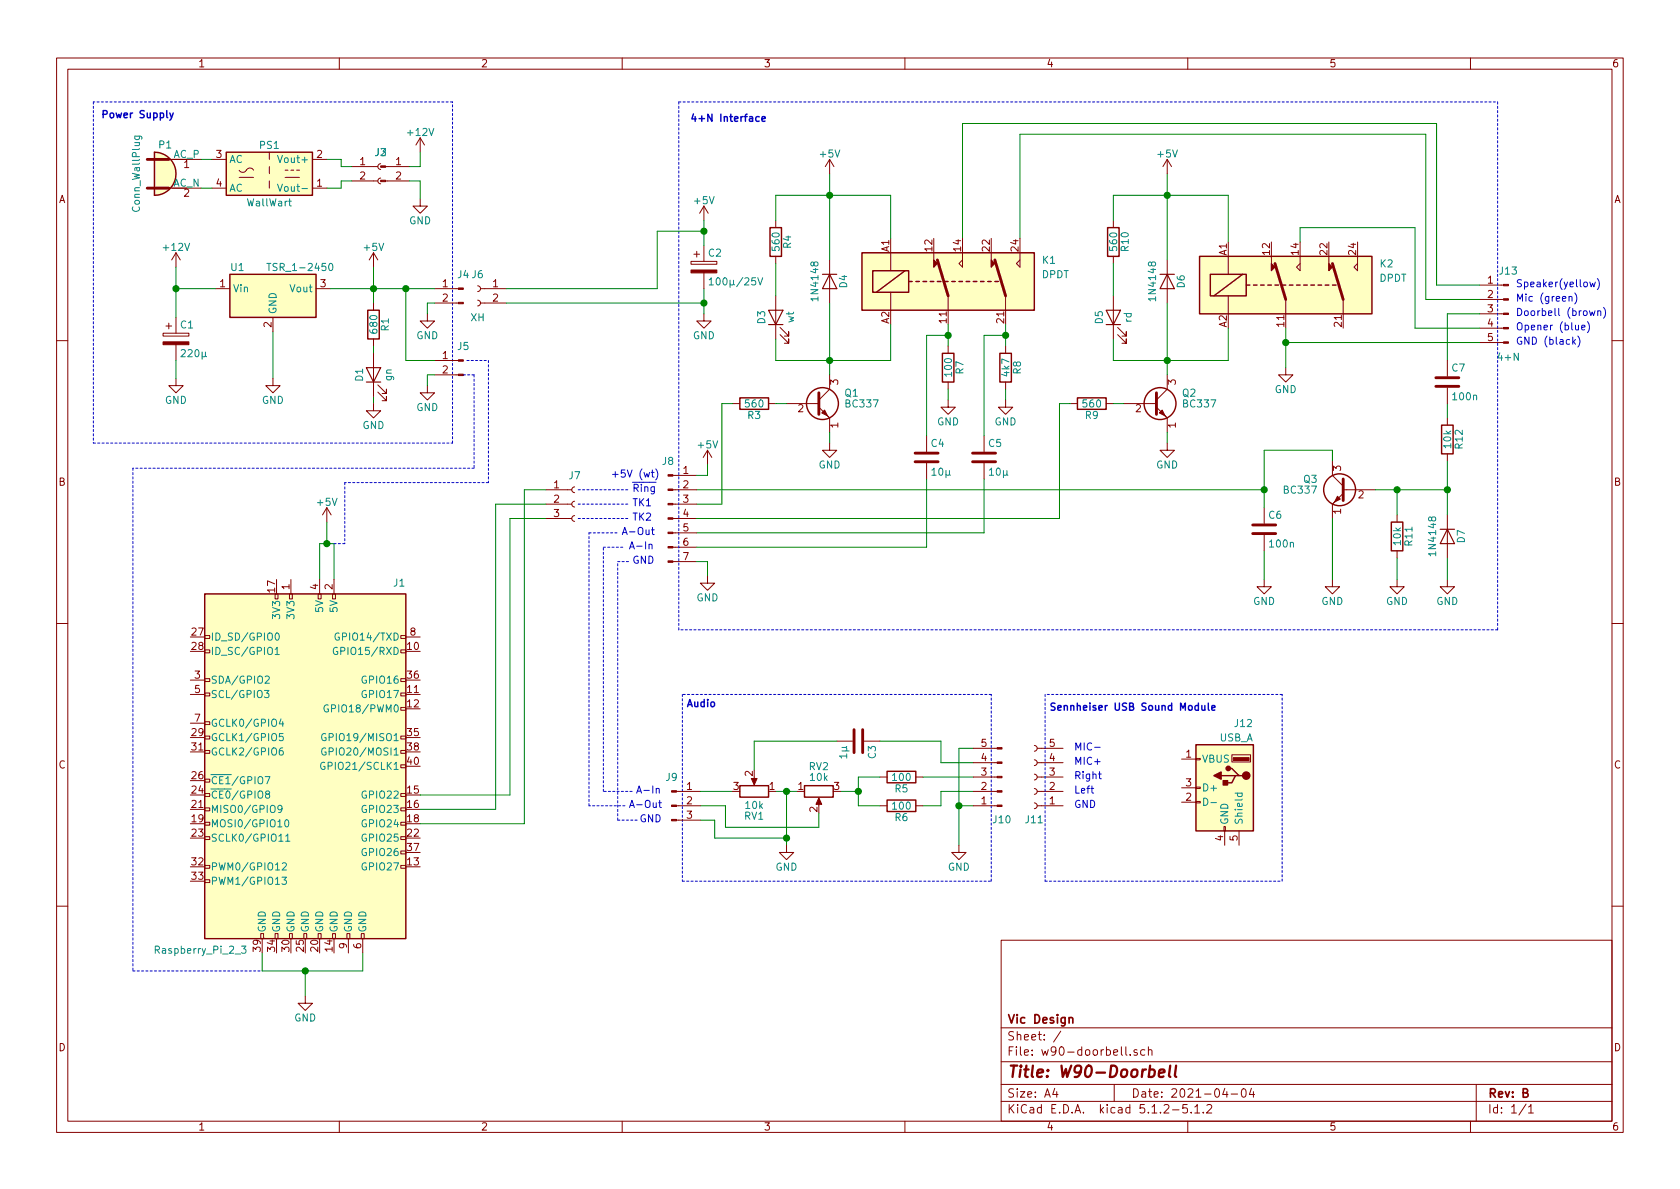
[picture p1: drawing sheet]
EESchema Schematic File Version 4
LIBS:w90-doorbell-cache
EELAYER 29 0
EELAYER END
$Descr A4 11693 8268
encoding utf-8
Sheet 1 1
Title "W90-Doorbell"
Date "2021-04-04"
Rev "B"
Comp "Vic Design"
Comment1 ""
Comment2 ""
Comment3 ""
Comment4 ""
$EndDescr
Text Notes 10550 2300 0    50   ~ 0
Opener (blue)
Text Notes 10550 2100 0    50   ~ 0
Mic (green)
Text Notes 10550 2000 0    50   ~ 0
Speaker(yellow)
Wire Wire Line
	7100 1650 7100 925 
Wire Wire Line
	7100 925  9925 925 
Wire Wire Line
	6700 1650 6700 850 
Wire Wire Line
	6700 850  10000 850 
$Comp
L Relay:FINDER-30.22 K1
U 1 1
P 6600 1950
F 0 "K1" H 7250 2100 50  0000 L CNN
F 1 "DPDT" H 7250 2000 50  0000 L CNN
F 2 "Relay_THT:Relay_DPDT_Finder_30.22" H 7950 1920 50  0001 C CNN
F 3 "http://gfinder.findernet.com/assets/Series/354/S30EN.pdf" H 6400 1950 50  0001 C CNN
	1    6600 1950
	1    0    0    -1  
$EndComp
$Comp
L Device:C C4
U 1 1
P 6450 3175
F 0 "C4" H 6475 3275 50  0000 L CNN
F 1 "10µ" H 6475 3075 50  0000 L CNN
F 2 "" H 6488 3025 50  0001 C CNN
F 3 "~" H 6450 3175 50  0001 C CNN
	1    6450 3175
	1    0    0    -1  
$EndComp
$Comp
L Device:C C5
U 1 1
P 6850 3175
F 0 "C5" H 6875 3275 50  0000 L CNN
F 1 "10µ" H 6875 3075 50  0000 L CNN
F 2 "" H 6888 3025 50  0001 C CNN
F 3 "~" H 6850 3175 50  0001 C CNN
	1    6850 3175
	1    0    0    -1  
$EndComp
Wire Wire Line
	9050 1675 9050 1575
Wire Wire Line
	9050 1575 9850 1575
Wire Wire Line
	8950 2275 8950 2375
$Comp
L Transistor_BJT:PN2222A Q1
U 1 1
P 5675 2800
F 0 "Q1" H 5875 2875 50  0000 L CNN
F 1 "BC337" H 5875 2800 50  0000 L CNN
F 2 "Package_TO_SOT_THT:TO-92_Inline" H 5875 2725 50  0001 L CIN
F 3 "http://www.fairchildsemi.com/ds/PN/PN2222A.pdf" H 5675 2800 50  0001 L CNN
	1    5675 2800
	1    0    0    -1  
$EndComp
$Comp
L Diode:1N4148 D4
U 1 1
P 5775 1950
F 0 "D4" H 5775 2050 50  0000 C CNN
F 1 "1N4148" H 5775 1850 50  0000 C CNN
F 2 "Diode_THT:D_DO-35_SOD27_P7.62mm_Horizontal" H 5775 1775 50  0001 C CNN
F 3 "https://assets.nexperia.com/documents/data-sheet/1N4148_1N4448.pdf" H 5775 1950 50  0001 C CNN
	1    5775 1950
	0    1    1    0   
$EndComp
$Comp
L Device:LED D3
U 1 1
P 5400 2200
F 0 "D3" H 5400 2300 50  0000 C CNN
F 1 "wt" H 5400 2100 50  0000 C CNN
F 2 "" H 5400 2200 50  0001 C CNN
F 3 "~" H 5400 2200 50  0001 C CNN
	1    5400 2200
	0    -1   -1   0   
$EndComp
$Comp
L Device:R R3
U 1 1
P 5250 2800
F 0 "R3" V 5330 2800 50  0000 C CNN
F 1 "560" V 5250 2800 50  0000 C CNN
F 2 "" V 5180 2800 50  0001 C CNN
F 3 "~" H 5250 2800 50  0001 C CNN
	1    5250 2800
	0    1    1    0   
$EndComp
$Comp
L Regulator_Switching:TSR_1-2450 U1
U 1 1
P 1900 2100
F 0 "U1" H 1600 2350 50  0000 L CNN
F 1 "TSR_1-2450" H 1850 2350 50  0000 L CNN
F 2 "Converter_DCDC:Converter_DCDC_TRACO_TSR-1_THT" H 1900 1950 50  0001 L CIN
F 3 "http://www.tracopower.com/products/tsr1.pdf" H 1900 2100 50  0001 C CNN
	1    1900 2100
	1    0    0    -1  
$EndComp
$Comp
L power:+12V #PWR08
U 1 1
P 2925 1050
F 0 "#PWR08" H 2925 900 50  0001 C CNN
F 1 "+12V" H 2925 1190 50  0000 C CNN
F 2 "" H 2925 1050 50  0001 C CNN
F 3 "" H 2925 1050 50  0001 C CNN
	1    2925 1050
	1    0    0    -1  
$EndComp
$Comp
L Device:CP C1
U 1 1
P 1225 2350
F 0 "C1" H 1250 2450 50  0000 L CNN
F 1 "220µ" H 1250 2250 50  0000 L CNN
F 2 "" H 1263 2200 50  0001 C CNN
F 3 "~" H 1225 2350 50  0001 C CNN
	1    1225 2350
	1    0    0    -1  
$EndComp
$Comp
L power:GND #PWR02
U 1 1
P 1225 2625
F 0 "#PWR02" H 1225 2375 50  0001 C CNN
F 1 "GND" H 1225 2475 50  0000 C CNN
F 2 "" H 1225 2625 50  0001 C CNN
F 3 "" H 1225 2625 50  0001 C CNN
	1    1225 2625
	1    0    0    -1  
$EndComp
Wire Wire Line
	1225 2200 1225 2000
Wire Wire Line
	1225 2000 1500 2000
Wire Wire Line
	1900 2300 1900 2625
$Comp
L power:GND #PWR03
U 1 1
P 1900 2625
F 0 "#PWR03" H 1900 2375 50  0001 C CNN
F 1 "GND" H 1900 2475 50  0000 C CNN
F 2 "" H 1900 2625 50  0001 C CNN
F 3 "" H 1900 2625 50  0001 C CNN
	1    1900 2625
	1    0    0    -1  
$EndComp
Wire Wire Line
	2225 4025 2225 3775
Wire Wire Line
	2325 3775 2325 4025
Wire Wire Line
	2600 2000 2300 2000
$Comp
L power:+5V #PWR06
U 1 1
P 2600 1850
F 0 "#PWR06" H 2600 1700 50  0001 C CNN
F 1 "+5V" H 2600 1990 50  0000 C CNN
F 2 "" H 2600 1850 50  0001 C CNN
F 3 "" H 2600 1850 50  0001 C CNN
	1    2600 1850
	1    0    0    -1  
$EndComp
Wire Wire Line
	2600 1850 2600 2000
Connection ~ 2600 2000
Wire Wire Line
	2125 6750 2125 6925
$Comp
L power:GND #PWR04
U 1 1
P 2125 6925
F 0 "#PWR04" H 2125 6675 50  0001 C CNN
F 1 "GND" H 2125 6775 50  0000 C CNN
F 2 "" H 2125 6925 50  0001 C CNN
F 3 "" H 2125 6925 50  0001 C CNN
	1    2125 6925
	1    0    0    -1  
$EndComp
Wire Wire Line
	1825 6625 1825 6750
Wire Wire Line
	1825 6750 2125 6750
Wire Wire Line
	2525 6625 2525 6750
Wire Wire Line
	2525 6750 2125 6750
Connection ~ 2125 6750
Wire Wire Line
	6200 1350 6200 1650
Wire Wire Line
	5775 1800 5775 1350
Connection ~ 5775 1350
Wire Wire Line
	5400 1350 5775 1350
Wire Wire Line
	5775 1350 6200 1350
Wire Wire Line
	5775 1200 5775 1350
Wire Wire Line
	6200 2250 6200 2500
Wire Wire Line
	6200 2500 5775 2500
Wire Wire Line
	5775 2500 5775 2100
Wire Wire Line
	5400 2350 5400 2500
Wire Wire Line
	5400 2500 5775 2500
Connection ~ 5775 2500
Wire Wire Line
	5775 3000 5775 3075
$Comp
L power:GND #PWR019
U 1 1
P 5775 3075
F 0 "#PWR019" H 5775 2825 50  0001 C CNN
F 1 "GND" H 5775 2925 50  0000 C CNN
F 2 "" H 5775 3075 50  0001 C CNN
F 3 "" H 5775 3075 50  0001 C CNN
	1    5775 3075
	1    0    0    -1  
$EndComp
Wire Wire Line
	5775 2500 5775 2600
Wire Wire Line
	5400 2800 5475 2800
$Comp
L Transistor_BJT:PN2222A Q2
U 1 1
P 8025 2800
F 0 "Q2" H 8225 2875 50  0000 L CNN
F 1 "BC337" H 8225 2800 50  0000 L CNN
F 2 "Package_TO_SOT_THT:TO-92_Inline" H 8225 2725 50  0001 L CIN
F 3 "http://www.fairchildsemi.com/ds/PN/PN2222A.pdf" H 8025 2800 50  0001 L CNN
	1    8025 2800
	1    0    0    -1  
$EndComp
$Comp
L Diode:1N4148 D6
U 1 1
P 8125 1950
F 0 "D6" H 8125 2050 50  0000 C CNN
F 1 "1N4148" H 8125 1850 50  0000 C CNN
F 2 "Diode_THT:D_DO-35_SOD27_P7.62mm_Horizontal" H 8125 1775 50  0001 C CNN
F 3 "https://assets.nexperia.com/documents/data-sheet/1N4148_1N4448.pdf" H 8125 1950 50  0001 C CNN
	1    8125 1950
	0    1    1    0   
$EndComp
$Comp
L Device:R R9
U 1 1
P 7600 2800
F 0 "R9" V 7680 2800 50  0000 C CNN
F 1 "560" V 7600 2800 50  0000 C CNN
F 2 "" V 7530 2800 50  0001 C CNN
F 3 "~" H 7600 2800 50  0001 C CNN
	1    7600 2800
	0    1    1    0   
$EndComp
Wire Wire Line
	8125 1800 8125 1350
Connection ~ 8125 1350
Wire Wire Line
	7750 1350 8125 1350
Wire Wire Line
	8125 1350 8550 1350
Wire Wire Line
	8125 1200 8125 1350
Wire Wire Line
	8550 2500 8125 2500
Wire Wire Line
	8125 2500 8125 2100
Wire Wire Line
	7750 2500 8125 2500
Connection ~ 8125 2500
Wire Wire Line
	8125 3000 8125 3075
$Comp
L power:GND #PWR024
U 1 1
P 8125 3075
F 0 "#PWR024" H 8125 2825 50  0001 C CNN
F 1 "GND" H 8125 2925 50  0000 C CNN
F 2 "" H 8125 3075 50  0001 C CNN
F 3 "" H 8125 3075 50  0001 C CNN
	1    8125 3075
	1    0    0    -1  
$EndComp
Wire Wire Line
	8125 2500 8125 2600
Wire Wire Line
	7750 2800 7825 2800
Wire Wire Line
	8550 1350 8550 1675
Wire Wire Line
	8550 2275 8550 2500
$Comp
L Transistor_BJT:PN2222A Q3
U 1 1
P 9375 3400
F 0 "Q3" H 9575 3475 50  0000 L CNN
F 1 "BC337" H 9575 3400 50  0000 L CNN
F 2 "Package_TO_SOT_THT:TO-92_Inline" H 9575 3325 50  0001 L CIN
F 3 "http://www.fairchildsemi.com/ds/PN/PN2222A.pdf" H 9375 3400 50  0001 L CNN
	1    9375 3400
	-1   0    0    -1  
$EndComp
$Comp
L power:GND #PWR027
U 1 1
P 9275 4025
F 0 "#PWR027" H 9275 3775 50  0001 C CNN
F 1 "GND" H 9275 3875 50  0000 C CNN
F 2 "" H 9275 4025 50  0001 C CNN
F 3 "" H 9275 4025 50  0001 C CNN
	1    9275 4025
	1    0    0    -1  
$EndComp
Wire Wire Line
	9275 3600 9275 4025
$Comp
L Device:C C6
U 1 1
P 8800 3675
F 0 "C6" H 8825 3775 50  0000 L CNN
F 1 "100n" H 8825 3575 50  0000 L CNN
F 2 "" H 8838 3525 50  0001 C CNN
F 3 "~" H 8800 3675 50  0001 C CNN
	1    8800 3675
	1    0    0    -1  
$EndComp
$Comp
L power:GND #PWR025
U 1 1
P 8800 4025
F 0 "#PWR025" H 8800 3775 50  0001 C CNN
F 1 "GND" H 8800 3875 50  0000 C CNN
F 2 "" H 8800 4025 50  0001 C CNN
F 3 "" H 8800 4025 50  0001 C CNN
	1    8800 4025
	1    0    0    -1  
$EndComp
Wire Wire Line
	8800 3825 8800 4025
$Comp
L Diode:1N4148 D7
U 1 1
P 10075 3725
F 0 "D7" H 10075 3825 50  0000 C CNN
F 1 "1N4148" H 10075 3625 50  0000 C CNN
F 2 "Diode_THT:D_DO-35_SOD27_P7.62mm_Horizontal" H 10075 3550 50  0001 C CNN
F 3 "https://assets.nexperia.com/documents/data-sheet/1N4148_1N4448.pdf" H 10075 3725 50  0001 C CNN
	1    10075 3725
	0    1    1    0   
$EndComp
$Comp
L power:GND #PWR028
U 1 1
P 9725 4025
F 0 "#PWR028" H 9725 3775 50  0001 C CNN
F 1 "GND" H 9725 3875 50  0000 C CNN
F 2 "" H 9725 4025 50  0001 C CNN
F 3 "" H 9725 4025 50  0001 C CNN
	1    9725 4025
	1    0    0    -1  
$EndComp
Wire Wire Line
	9725 4025 9725 3875
Wire Wire Line
	9725 3575 9725 3400
Wire Wire Line
	9725 3400 9575 3400
Connection ~ 9725 3400
$Comp
L Device:R R11
U 1 1
P 9725 3725
F 0 "R11" V 9805 3725 50  0000 C CNN
F 1 "10k" V 9725 3725 50  0000 C CNN
F 2 "" V 9655 3725 50  0001 C CNN
F 3 "~" H 9725 3725 50  0001 C CNN
	1    9725 3725
	1    0    0    -1  
$EndComp
Wire Wire Line
	10075 3400 10075 3575
$Comp
L power:GND #PWR029
U 1 1
P 10075 4025
F 0 "#PWR029" H 10075 3775 50  0001 C CNN
F 1 "GND" H 10075 3875 50  0000 C CNN
F 2 "" H 10075 4025 50  0001 C CNN
F 3 "" H 10075 4025 50  0001 C CNN
	1    10075 4025
	1    0    0    -1  
$EndComp
Wire Wire Line
	10075 3875 10075 4025
Wire Wire Line
	9725 3400 10075 3400
$Comp
L power:+5V #PWR018
U 1 1
P 5775 1200
F 0 "#PWR018" H 5775 1050 50  0001 C CNN
F 1 "+5V" H 5775 1340 50  0000 C CNN
F 2 "" H 5775 1200 50  0001 C CNN
F 3 "" H 5775 1200 50  0001 C CNN
	1    5775 1200
	1    0    0    -1  
$EndComp
$Comp
L power:+5V #PWR023
U 1 1
P 8125 1200
F 0 "#PWR023" H 8125 1050 50  0001 C CNN
F 1 "+5V" H 8125 1340 50  0000 C CNN
F 2 "" H 8125 1200 50  0001 C CNN
F 3 "" H 8125 1200 50  0001 C CNN
	1    8125 1200
	1    0    0    -1  
$EndComp
$Comp
L Device:R R4
U 1 1
P 5400 1675
F 0 "R4" V 5480 1675 50  0000 C CNN
F 1 "560" V 5400 1675 50  0000 C CNN
F 2 "" V 5330 1675 50  0001 C CNN
F 3 "~" H 5400 1675 50  0001 C CNN
	1    5400 1675
	1    0    0    -1  
$EndComp
Wire Wire Line
	5400 1350 5400 1525
Wire Wire Line
	5400 1825 5400 2050
$Comp
L Device:LED D5
U 1 1
P 7750 2200
F 0 "D5" H 7750 2300 50  0000 C CNN
F 1 "rd" H 7750 2100 50  0000 C CNN
F 2 "" H 7750 2200 50  0001 C CNN
F 3 "~" H 7750 2200 50  0001 C CNN
	1    7750 2200
	0    -1   -1   0   
$EndComp
Wire Wire Line
	7750 2350 7750 2500
$Comp
L Device:R R10
U 1 1
P 7750 1675
F 0 "R10" V 7830 1675 50  0000 C CNN
F 1 "560" V 7750 1675 50  0000 C CNN
F 2 "" V 7680 1675 50  0001 C CNN
F 3 "~" H 7750 1675 50  0001 C CNN
	1    7750 1675
	1    0    0    -1  
$EndComp
Wire Wire Line
	7750 1350 7750 1525
Wire Wire Line
	7750 1825 7750 2050
Wire Wire Line
	8800 3125 9275 3125
Wire Wire Line
	9275 3125 9275 3200
$Comp
L Connector:Raspberry_Pi_2_3 J1
U 1 1
P 2125 5325
F 0 "J1" H 1425 6575 50  0000 L BNN
F 1 "Raspberry_Pi_2_3" H 2525 4075 50  0000 L TNN
F 2 "" H 2125 5325 50  0001 C CNN
F 3 "https://www.raspberrypi.org/documentation/hardware/raspberrypi/schematics/rpi_SCH_3bplus_1p0_reduced.pdf" H 2125 5325 50  0001 C CNN
	1    2125 5325
	-1   0    0    -1  
$EndComp
$Comp
L Converter_ACDC:TMLM20112 PS1
U 1 1
P 1875 1200
F 0 "PS1" H 1875 1400 50  0000 C CNN
F 1 "WallWart" H 1875 1000 50  0000 C CNN
F 2 "Converter_ACDC:Converter_ACDC_TRACO_TMLM-10-20_THT" H 1875 900 50  0001 C CNN
F 3 "https://www.tracopower.com/products/tmlm.pdf" H 1875 1200 50  0001 C CNN
	1    1875 1200
	1    0    0    -1  
$EndComp
Wire Wire Line
	2225 3775 2275 3775
$Comp
L Connector:Conn_WallPlug P1
U 1 1
P 1200 1200
F 0 "P1" H 1150 1375 50  0000 C BNN
F 1 "Conn_WallPlug" V 975 1200 50  0000 C BNN
F 2 "" H 1600 1200 50  0001 C CNN
F 3 "~" H 1600 1200 50  0001 C CNN
	1    1200 1200
	1    0    0    -1  
$EndComp
Wire Wire Line
	2600 2750 2600 2800
$Comp
L power:GND #PWR07
U 1 1
P 2600 2800
F 0 "#PWR07" H 2600 2550 50  0001 C CNN
F 1 "GND" H 2600 2650 50  0000 C CNN
F 2 "" H 2600 2800 50  0001 C CNN
F 3 "" H 2600 2800 50  0001 C CNN
	1    2600 2800
	1    0    0    -1  
$EndComp
Wire Wire Line
	2600 2000 2600 2100
Wire Wire Line
	2600 2400 2600 2450
$Comp
L Device:R R1
U 1 1
P 2600 2250
F 0 "R1" V 2680 2250 50  0000 C CNN
F 1 "680" V 2600 2250 50  0000 C CNN
F 2 "" V 2530 2250 50  0001 C CNN
F 3 "~" H 2600 2250 50  0001 C CNN
	1    2600 2250
	1    0    0    -1  
$EndComp
$Comp
L Device:LED D1
U 1 1
P 2600 2600
F 0 "D1" H 2600 2700 50  0000 C CNN
F 1 "gn" H 2600 2500 50  0000 C CNN
F 2 "" H 2600 2600 50  0001 C CNN
F 3 "~" H 2600 2600 50  0001 C CNN
	1    2600 2600
	0    -1   -1   0   
$EndComp
Wire Wire Line
	1400 1100 1475 1100
Wire Wire Line
	1400 1300 1475 1300
$Comp
L Connector:Conn_01x02_Female J2
U 1 1
P 2650 1150
F 0 "J2" H 2650 1250 50  0000 C CNN
F 1 "Conn_01x02_Female" H 2650 950 50  0001 C CNN
F 2 "" H 2650 1150 50  0001 C CNN
F 3 "~" H 2650 1150 50  0001 C CNN
	1    2650 1150
	1    0    0    -1  
$EndComp
Wire Wire Line
	1225 2500 1225 2625
$Comp
L Connector:Conn_01x02_Male J3
U 1 1
P 2650 1150
F 0 "J3" H 2650 1250 50  0000 C CNN
F 1 "Conn_01x02_Male" H 2650 950 50  0001 C CNN
F 2 "" H 2650 1150 50  0001 C CNN
F 3 "~" H 2650 1150 50  0001 C CNN
	1    2650 1150
	1    0    0    -1  
$EndComp
Wire Wire Line
	2275 1100 2375 1100
Wire Wire Line
	2375 1100 2375 1150
Wire Wire Line
	2375 1150 2450 1150
Wire Wire Line
	2275 1300 2375 1300
Wire Wire Line
	2375 1300 2375 1250
Wire Wire Line
	2375 1250 2450 1250
$Comp
L power:GND #PWR09
U 1 1
P 2925 1375
F 0 "#PWR09" H 2925 1125 50  0001 C CNN
F 1 "GND" H 2925 1225 50  0000 C CNN
F 2 "" H 2925 1375 50  0001 C CNN
F 3 "" H 2925 1375 50  0001 C CNN
	1    2925 1375
	1    0    0    -1  
$EndComp
Wire Wire Line
	2925 1250 2925 1375
Wire Wire Line
	2850 1250 2925 1250
Wire Wire Line
	2850 1150 2925 1150
Wire Wire Line
	2925 1050 2925 1150
Wire Wire Line
	1225 1850 1225 2000
Connection ~ 1225 2000
$Comp
L power:+12V #PWR01
U 1 1
P 1225 1850
F 0 "#PWR01" H 1225 1700 50  0001 C CNN
F 1 "+12V" H 1225 1990 50  0000 C CNN
F 2 "" H 1225 1850 50  0001 C CNN
F 3 "" H 1225 1850 50  0001 C CNN
	1    1225 1850
	1    0    0    -1  
$EndComp
$Comp
L power:GND #PWR026
U 1 1
P 8950 2550
F 0 "#PWR026" H 8950 2300 50  0001 C CNN
F 1 "GND" H 8950 2400 50  0000 C CNN
F 2 "" H 8950 2550 50  0001 C CNN
F 3 "" H 8950 2550 50  0001 C CNN
	1    8950 2550
	1    0    0    -1  
$EndComp
Wire Wire Line
	8950 2375 8950 2550
Wire Wire Line
	7000 2250 7000 2325
Wire Wire Line
	6600 2250 6600 2325
Wire Wire Line
	3650 5725 2925 5725
Connection ~ 8950 2375
Text Notes 4250 3325 0    50   ~ 0
+5V (wt)
Text Notes 10550 2400 0    50   ~ 0
GND (black)
Text Notes 10550 2200 0    50   ~ 0
Doorbell (brown)
$Comp
L Connector:Conn_01x05_Male J13
U 1 1
P 10500 2175
F 0 "J13" H 10500 2475 50  0000 C CNN
F 1 "4+N" H 10500 1875 50  0000 C CNN
F 2 "" H 10500 2175 50  0001 C CNN
F 3 "~" H 10500 2175 50  0001 C CNN
	1    10500 2175
	-1   0    0    -1  
$EndComp
Wire Wire Line
	10000 1975 10300 1975
Wire Wire Line
	10000 850  10000 1975
Wire Wire Line
	9925 2075 10300 2075
Wire Wire Line
	9925 925  9925 2075
Wire Wire Line
	9850 2275 10300 2275
Wire Wire Line
	9850 1575 9850 2275
$Comp
L Connector:Conn_01x07_Male J8
U 1 1
P 4650 3600
F 0 "J8" H 4650 4000 50  0000 C CNN
F 1 "Conn_01x07_Male" H 4650 3200 50  0001 C CNN
F 2 "" H 4650 3600 50  0001 C CNN
F 3 "~" H 4650 3600 50  0001 C CNN
	1    4650 3600
	1    0    0    -1  
$EndComp
Wire Wire Line
	4925 3900 4925 4000
$Comp
L power:GND #PWR016
U 1 1
P 4925 4000
F 0 "#PWR016" H 4925 3750 50  0001 C CNN
F 1 "GND" H 4925 3850 50  0000 C CNN
F 2 "" H 4925 4000 50  0001 C CNN
F 3 "" H 4925 4000 50  0001 C CNN
	1    4925 4000
	1    0    0    -1  
$EndComp
Text Notes 4400 3425 0    50   ~ 0
~Ring
Text Notes 4400 3525 0    50   ~ 0
TK1
Text Notes 4400 3625 0    50   ~ 0
TK2
Text Notes 4325 3725 0    50   ~ 0
A-Out
Text Notes 4375 3825 0    50   ~ 0
A-In
Text Notes 4400 3925 0    50   ~ 0
GND
Wire Wire Line
	5025 3500 5025 2800
Wire Wire Line
	5025 2800 5100 2800
Wire Wire Line
	4850 3500 5025 3500
$Comp
L power:+5V #PWR015
U 1 1
P 4925 3225
F 0 "#PWR015" H 4925 3075 50  0001 C CNN
F 1 "+5V" H 4925 3365 50  0000 C CNN
F 2 "" H 4925 3225 50  0001 C CNN
F 3 "" H 4925 3225 50  0001 C CNN
	1    4925 3225
	1    0    0    -1  
$EndComp
Wire Wire Line
	4850 3300 4925 3300
Wire Wire Line
	4925 3300 4925 3225
Wire Wire Line
	4850 3900 4925 3900
$Comp
L Device:CP C2
U 1 1
P 4900 1850
F 0 "C2" H 4925 1950 50  0000 L CNN
F 1 "100µ/25V" H 4925 1750 50  0000 L CNN
F 2 "" H 4938 1700 50  0001 C CNN
F 3 "~" H 4900 1850 50  0001 C CNN
	1    4900 1850
	1    0    0    -1  
$EndComp
$Comp
L power:+5V #PWR013
U 1 1
P 4900 1525
F 0 "#PWR013" H 4900 1375 50  0001 C CNN
F 1 "+5V" H 4900 1665 50  0000 C CNN
F 2 "" H 4900 1525 50  0001 C CNN
F 3 "" H 4900 1525 50  0001 C CNN
	1    4900 1525
	1    0    0    -1  
$EndComp
$Comp
L power:GND #PWR014
U 1 1
P 4900 2175
F 0 "#PWR014" H 4900 1925 50  0001 C CNN
F 1 "GND" H 4900 2025 50  0000 C CNN
F 2 "" H 4900 2175 50  0001 C CNN
F 3 "" H 4900 2175 50  0001 C CNN
	1    4900 2175
	1    0    0    -1  
$EndComp
Wire Wire Line
	4900 2175 4900 2100
Wire Wire Line
	4900 1525 4900 1600
Wire Wire Line
	8950 2375 10300 2375
Wire Notes Line
	10425 700  10425 4375
Wire Notes Line
	10425 4375 4725 4375
Wire Notes Line
	4725 4375 4725 700 
Wire Notes Line
	4725 700  10425 700 
Text Notes 4800 850  0    50   ~ 10
4+N Interface
Text Notes 4450 5725 0    50   ~ 0
GND
Text Notes 4425 5525 0    50   ~ 0
A-In
Text Notes 4375 5625 0    50   ~ 0
A-Out
Text Notes 4775 4925 0    50   ~ 10
Audio
Wire Notes Line
	6900 4825 4750 4825
Wire Notes Line
	6900 6125 6900 4825
Wire Notes Line
	4750 6125 6900 6125
Wire Notes Line
	4750 4825 4750 6125
Wire Wire Line
	5475 5825 5475 5875
Connection ~ 5475 5825
Wire Wire Line
	4975 5700 4875 5700
Wire Wire Line
	4975 5825 4975 5700
Wire Wire Line
	5475 5825 4975 5825
Wire Wire Line
	5475 5500 5475 5825
Wire Wire Line
	5050 5600 4875 5600
Wire Wire Line
	5050 5750 5050 5600
Wire Wire Line
	5700 5750 5050 5750
Wire Wire Line
	5700 5650 5700 5750
$Comp
L Connector:Conn_01x03_Male J9
U 1 1
P 4675 5600
F 0 "J9" H 4675 5800 50  0000 C CNN
F 1 "Conn_01x03_Male" H 4675 5400 50  0001 C CNN
F 2 "" H 4675 5600 50  0001 C CNN
F 3 "~" H 4675 5600 50  0001 C CNN
	1    4675 5600
	1    0    0    -1  
$EndComp
Wire Wire Line
	5475 5500 5550 5500
Connection ~ 5475 5500
Wire Wire Line
	5400 5500 5475 5500
Wire Wire Line
	5100 5500 4875 5500
Wire Wire Line
	5975 5500 5975 5600
Connection ~ 5975 5500
Wire Wire Line
	5850 5500 5975 5500
Wire Wire Line
	5975 5400 5975 5500
Wire Wire Line
	5250 5150 5825 5150
Wire Wire Line
	5250 5350 5250 5150
$Comp
L Device:R_POT RV2
U 1 1
P 5700 5500
F 0 "RV2" V 5525 5500 50  0000 C CNN
F 1 "10k" V 5600 5500 50  0000 C CNN
F 2 "" H 5700 5500 50  0001 C CNN
F 3 "~" H 5700 5500 50  0001 C CNN
	1    5700 5500
	0    -1   1    0   
$EndComp
Wire Wire Line
	6550 5500 6775 5500
Wire Wire Line
	6550 5600 6550 5500
Wire Wire Line
	6425 5600 6550 5600
Wire Wire Line
	6425 5400 6775 5400
Wire Wire Line
	6550 5300 6775 5300
Wire Wire Line
	6550 5150 6550 5300
Wire Wire Line
	6125 5150 6550 5150
Connection ~ 6675 5600
Wire Wire Line
	6675 5200 6775 5200
Wire Wire Line
	6675 5600 6675 5200
Wire Wire Line
	6675 5600 6675 5875
$Comp
L Device:C C3
U 1 1
P 5975 5150
F 0 "C3" H 6000 5250 50  0000 L CNN
F 1 "1µ" H 6000 5050 50  0000 L CNN
F 2 "" H 6013 5000 50  0001 C CNN
F 3 "~" H 5975 5150 50  0001 C CNN
	1    5975 5150
	0    1    1    0   
$EndComp
$Comp
L power:GND #PWR021
U 1 1
P 6675 5875
F 0 "#PWR021" H 6675 5625 50  0001 C CNN
F 1 "GND" H 6675 5725 50  0000 C CNN
F 2 "" H 6675 5875 50  0001 C CNN
F 3 "" H 6675 5875 50  0001 C CNN
	1    6675 5875
	1    0    0    -1  
$EndComp
$Comp
L power:GND #PWR017
U 1 1
P 5475 5875
F 0 "#PWR017" H 5475 5625 50  0001 C CNN
F 1 "GND" H 5475 5725 50  0000 C CNN
F 2 "" H 5475 5875 50  0001 C CNN
F 3 "" H 5475 5875 50  0001 C CNN
	1    5475 5875
	1    0    0    -1  
$EndComp
Wire Wire Line
	6775 5600 6675 5600
$Comp
L Device:R_POT RV1
U 1 1
P 5250 5500
F 0 "RV1" V 5075 5500 50  0000 C CNN
F 1 "10k" V 5150 5500 50  0000 C CNN
F 2 "" H 5250 5500 50  0001 C CNN
F 3 "~" H 5250 5500 50  0001 C CNN
	1    5250 5500
	0    1    -1   0   
$EndComp
Wire Wire Line
	5975 5600 6125 5600
Wire Wire Line
	6125 5400 5975 5400
$Comp
L Device:R R6
U 1 1
P 6275 5600
F 0 "R6" V 6355 5600 50  0000 C CNN
F 1 "100" V 6275 5600 50  0000 C CNN
F 2 "" V 6205 5600 50  0001 C CNN
F 3 "~" H 6275 5600 50  0001 C CNN
	1    6275 5600
	0    1    1    0   
$EndComp
$Comp
L Device:R R5
U 1 1
P 6275 5400
F 0 "R5" V 6355 5400 50  0000 C CNN
F 1 "100" V 6275 5400 50  0000 C CNN
F 2 "" V 6205 5400 50  0001 C CNN
F 3 "~" H 6275 5400 50  0001 C CNN
	1    6275 5400
	0    1    1    0   
$EndComp
Text Notes 7475 5225 0    50   ~ 0
MIC-
Text Notes 7475 5325 0    50   ~ 0
MIC+
Text Notes 7475 5525 0    50   ~ 0
Left
Text Notes 7475 5625 0    50   ~ 0
GND
Text Notes 7475 5425 0    50   ~ 0
Right
$Comp
L Connector:Conn_01x05_Female J11
U 1 1
P 7200 5400
F 0 "J11" H 7200 5700 50  0000 C CNN
F 1 "USB Soundcard" H 7200 5100 50  0001 C CNN
F 2 "" H 7200 5400 50  0001 C CNN
F 3 "~" H 7200 5400 50  0001 C CNN
	1    7200 5400
	-1   0    0    1   
$EndComp
Wire Notes Line
	4400 5500 4200 5500
Wire Notes Line
	4200 5500 4200 3800
Wire Notes Line
	4200 3800 4350 3800
Wire Notes Line
	4350 5600 4100 5600
Wire Notes Line
	4100 5600 4100 3700
Wire Notes Line
	4100 3700 4300 3700
Wire Notes Line
	4300 5700 4300 3900
Wire Notes Line
	4300 3900 4375 3900
$Comp
L power:+5V #PWR05
U 1 1
P 2275 3625
F 0 "#PWR05" H 2275 3475 50  0001 C CNN
F 1 "+5V" H 2275 3765 50  0000 C CNN
F 2 "" H 2275 3625 50  0001 C CNN
F 3 "" H 2275 3625 50  0001 C CNN
	1    2275 3625
	1    0    0    -1  
$EndComp
Wire Wire Line
	2275 3625 2275 3775
Connection ~ 2275 3775
Wire Wire Line
	2275 3775 2325 3775
Wire Notes Line
	7275 4825 7275 6125
Wire Notes Line
	7275 6125 8925 6125
Wire Notes Line
	8925 6125 8925 4825
Wire Notes Line
	8925 4825 7275 4825
Text Notes 7300 4950 0    50   ~ 10
Sennheiser USB Sound Module
$Comp
L Connector:Conn_01x05_Male J10
U 1 1
P 6975 5400
F 0 "J10" H 6975 5700 50  0000 C CNN
F 1 "Conn_01x05_Male" H 6975 5100 50  0001 C CNN
F 2 "" H 6975 5400 50  0001 C CNN
F 3 "~" H 6975 5400 50  0001 C CNN
	1    6975 5400
	-1   0    0    1   
$EndComp
$Comp
L Connector:USB_A J12
U 1 1
P 8525 5475
F 0 "J12" H 8325 5925 50  0000 L CNN
F 1 "USB_A" H 8325 5825 50  0000 L CNN
F 2 "" H 8675 5425 50  0001 C CNN
F 3 " ~" H 8675 5425 50  0001 C CNN
	1    8525 5475
	-1   0    0    -1  
$EndComp
Wire Wire Line
	3650 5725 3650 3400
Wire Wire Line
	3650 3400 3800 3400
Wire Wire Line
	3550 3600 3800 3600
Wire Wire Line
	3450 3500 3800 3500
Wire Notes Line
	4025 3400 4375 3400
Wire Notes Line
	4025 3500 4375 3500
Wire Notes Line
	4025 3600 4375 3600
Wire Notes Line
	3150 3075 3150 700 
Wire Notes Line
	3150 700  650  700 
Wire Notes Line
	650  700  650  3075
Wire Notes Line
	650  3075 3150 3075
Text Notes 700  825  0    50   ~ 10
Power Supply
$Comp
L Connector:Conn_01x02_Male J4
U 1 1
P 3225 2000
F 0 "J4" H 3225 2100 50  0000 C CNN
F 1 "Conn_01x02_Male" H 3225 1800 50  0001 C CNN
F 2 "" H 3225 2000 50  0001 C CNN
F 3 "~" H 3225 2000 50  0001 C CNN
	1    3225 2000
	-1   0    0    -1  
$EndComp
Wire Wire Line
	2600 2000 2825 2000
$Comp
L power:GND #PWR010
U 1 1
P 2975 2175
F 0 "#PWR010" H 2975 1925 50  0001 C CNN
F 1 "GND" H 2975 2025 50  0000 C CNN
F 2 "" H 2975 2175 50  0001 C CNN
F 3 "" H 2975 2175 50  0001 C CNN
	1    2975 2175
	1    0    0    -1  
$EndComp
Wire Wire Line
	2975 2175 2975 2100
Wire Wire Line
	2975 2100 3025 2100
$Comp
L power:GND #PWR020
U 1 1
P 6600 2775
F 0 "#PWR020" H 6600 2525 50  0001 C CNN
F 1 "GND" H 6600 2625 50  0000 C CNN
F 2 "" H 6600 2775 50  0001 C CNN
F 3 "" H 6600 2775 50  0001 C CNN
	1    6600 2775
	1    0    0    -1  
$EndComp
$Comp
L Device:R R8
U 1 1
P 7000 2550
F 0 "R8" V 7080 2550 50  0000 C CNN
F 1 "4k7" V 7000 2550 50  0000 C CNN
F 2 "" V 6930 2550 50  0001 C CNN
F 3 "~" H 7000 2550 50  0001 C CNN
	1    7000 2550
	1    0    0    -1  
$EndComp
$Comp
L Device:R R7
U 1 1
P 6600 2550
F 0 "R7" V 6680 2550 50  0000 C CNN
F 1 "100" V 6600 2550 50  0000 C CNN
F 2 "" V 6530 2550 50  0001 C CNN
F 3 "~" H 6600 2550 50  0001 C CNN
	1    6600 2550
	1    0    0    -1  
$EndComp
$Comp
L power:GND #PWR022
U 1 1
P 7000 2775
F 0 "#PWR022" H 7000 2525 50  0001 C CNN
F 1 "GND" H 7000 2625 50  0000 C CNN
F 2 "" H 7000 2775 50  0001 C CNN
F 3 "" H 7000 2775 50  0001 C CNN
	1    7000 2775
	1    0    0    -1  
$EndComp
Wire Wire Line
	6450 2325 6600 2325
Wire Wire Line
	6850 2325 7000 2325
Wire Wire Line
	4850 3800 6450 3800
Connection ~ 6600 2325
Wire Wire Line
	6600 2325 6600 2400
Wire Wire Line
	6600 2700 6600 2775
Connection ~ 7000 2325
Wire Wire Line
	7000 2325 7000 2400
Wire Wire Line
	7000 2700 7000 2775
Wire Wire Line
	7375 3600 7375 2800
Wire Wire Line
	7375 2800 7450 2800
Wire Wire Line
	4850 3600 7375 3600
Wire Wire Line
	6450 2325 6450 3025
Wire Wire Line
	6850 2325 6850 3025
Wire Wire Line
	6450 3325 6450 3800
Wire Wire Line
	6850 3700 6850 3325
Wire Wire Line
	4850 3700 6850 3700
$Comp
L Connector:Conn_01x02_Male J5
U 1 1
P 3225 2500
F 0 "J5" H 3225 2600 50  0000 C CNN
F 1 "Conn_01x02_Male" H 3225 2300 50  0001 C CNN
F 2 "" H 3225 2500 50  0001 C CNN
F 3 "~" H 3225 2500 50  0001 C CNN
	1    3225 2500
	-1   0    0    -1  
$EndComp
$Comp
L power:GND #PWR011
U 1 1
P 2975 2675
F 0 "#PWR011" H 2975 2425 50  0001 C CNN
F 1 "GND" H 2975 2525 50  0000 C CNN
F 2 "" H 2975 2675 50  0001 C CNN
F 3 "" H 2975 2675 50  0001 C CNN
	1    2975 2675
	1    0    0    -1  
$EndComp
Wire Wire Line
	2975 2675 2975 2600
Wire Wire Line
	2975 2600 3025 2600
Wire Wire Line
	3025 2500 2825 2500
Wire Wire Line
	2825 2500 2825 2000
Connection ~ 2825 2000
Wire Wire Line
	2825 2000 3025 2000
Wire Notes Line
	3250 2500 3400 2500
Wire Notes Line
	3400 2500 3400 3350
Wire Notes Line
	3400 3350 2400 3350
Wire Notes Line
	2400 3350 2400 3775
Wire Notes Line
	2400 3775 2325 3775
Wire Notes Line
	3225 2600 3300 2600
Wire Notes Line
	3300 2600 3300 3250
Wire Notes Line
	3300 3250 925  3250
Wire Notes Line
	925  3250 925  6750
Wire Notes Line
	925  6750 1825 6750
Wire Notes Line
	4300 5700 4450 5700
$Comp
L Connector:Conn_01x03_Female J7
U 1 1
P 4000 3500
F 0 "J7" H 4000 3700 50  0000 C CNN
F 1 "Conn_01x03_Female" H 4000 3300 50  0001 C CNN
F 2 "" H 4000 3500 50  0001 C CNN
F 3 "~" H 4000 3500 50  0001 C CNN
	1    4000 3500
	1    0    0    -1  
$EndComp
$Comp
L Connector:Conn_01x02_Female J6
U 1 1
P 3325 2000
F 0 "J6" H 3325 2100 50  0000 C CNN
F 1 "XH" H 3325 1800 50  0000 C CNN
F 2 "" H 3325 2000 50  0001 C CNN
F 3 "~" H 3325 2000 50  0001 C CNN
	1    3325 2000
	-1   0    0    -1  
$EndComp
Wire Wire Line
	3525 2100 4900 2100
Connection ~ 4900 2100
Wire Wire Line
	4900 2100 4900 2000
Wire Wire Line
	3525 2000 4575 2000
Wire Wire Line
	4575 2000 4575 1600
Wire Wire Line
	4575 1600 4900 1600
Connection ~ 4900 1600
Wire Wire Line
	4900 1600 4900 1700
$Comp
L Relay:FINDER-30.22 K2
U 1 1
P 8950 1975
F 0 "K2" H 9600 2125 50  0000 L CNN
F 1 "DPDT" H 9600 2025 50  0000 L CNN
F 2 "Relay_THT:Relay_DPDT_Finder_30.22" H 10300 1945 50  0001 C CNN
F 3 "http://gfinder.findernet.com/assets/Series/354/S30EN.pdf" H 8750 1975 50  0001 C CNN
	1    8950 1975
	1    0    0    -1  
$EndComp
Wire Wire Line
	10075 2500 10075 2175
Wire Wire Line
	10075 2900 10075 2800
$Comp
L Device:C C7
U 1 1
P 10075 2650
F 0 "C7" H 10100 2750 50  0000 L CNN
F 1 "100n" H 10100 2550 50  0000 L CNN
F 2 "" H 10113 2500 50  0001 C CNN
F 3 "~" H 10075 2650 50  0001 C CNN
	1    10075 2650
	1    0    0    -1  
$EndComp
Wire Wire Line
	10075 3200 10075 3400
$Comp
L Device:R R12
U 1 1
P 10075 3050
F 0 "R12" V 10155 3050 50  0000 C CNN
F 1 "10k" V 10075 3050 50  0000 C CNN
F 2 "" V 10005 3050 50  0001 C CNN
F 3 "~" H 10075 3050 50  0001 C CNN
	1    10075 3050
	1    0    0    -1  
$EndComp
Wire Wire Line
	8800 3125 8800 3400
Wire Wire Line
	4850 3400 8800 3400
Connection ~ 8800 3400
Wire Wire Line
	8800 3400 8800 3525
Wire Wire Line
	10075 2175 10300 2175
Connection ~ 10075 3400
Wire Wire Line
	3450 5625 2925 5625
Wire Wire Line
	3450 3500 3450 5625
Wire Wire Line
	3550 3600 3550 5525
Wire Wire Line
	3550 5525 2925 5525
$EndSCHEMATC
